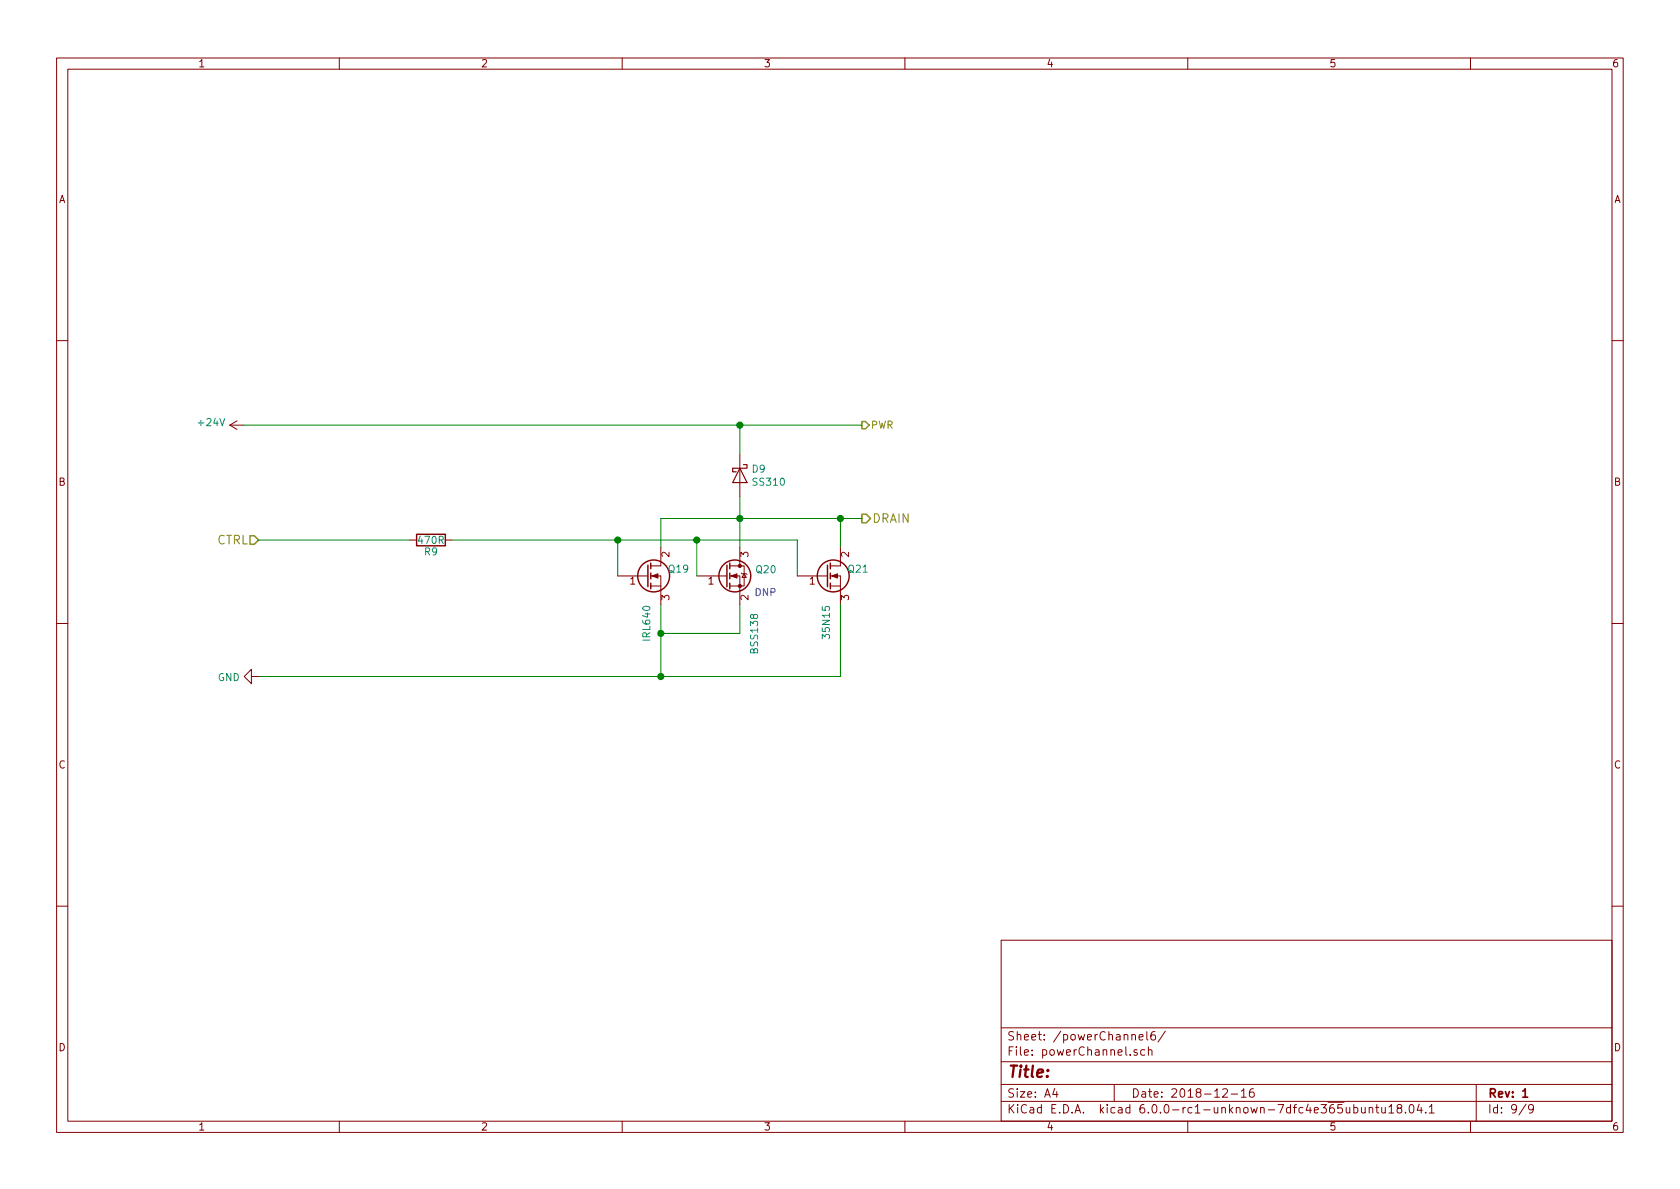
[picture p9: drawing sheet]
<svg xmlns="http://www.w3.org/2000/svg" width="297mm" height="210mm" viewBox="0 0 297 210" stroke-linecap="round" stroke-linejoin="round" font-family="sans-serif">
<g fill="none" stroke="#840000" stroke-width=".18">
<path d="M10 10.3h277v189.9h-277zM12 12.2h273v186.1h-273zM60 10.3v1.9M110 10.3v1.9M160 10.3v1.9M210 10.3v1.9M260 10.3v1.9M10 60.2h2M40.6 75.2l1.3 .7M40.6 75.2h2.6M41.9 74.4l-1.3 .8M285 60.2h2"/>
<path d="M72.4 95.5h1.3M78.7 95.5h1.3M116.8 96.8v3.3h-1.7M130.8 80.3v7.6M130.8 96.8v3.3M148.6 96.8v3.3h-1.8M10 110.3h2M44.4 119.6v-1.2l-1.2 1.2 1.2 1.3v-1.3h1.3M109.2 101.8h5.4M115.1 103.6h1.7M115.1 101.8h1.7v5.1M123.2 101.8h5.1"/>
<path d="M128.3 101.8h.2M129 101.8h1.8v5.1M129 100.1h1.8M130.8 100.1h.8v3.5h-2.6M131.1 101.3l.1 .2h.8l.1 .1M131.6 101.5l.4 .6h-.8zM141 101.8h5.3M146.8 103.6h1.8M146.8 101.8h1.8v5.1M285 110.3h2M10 160.2h2M177 166.3h108v32h-108z"/>
<path d="M285 160.2h2M60 198.3v1.9M110 198.3v1.9M160 198.3v1.9M177 194.8h108M177 191.8h108M177 187.8h108M177 181.8h108M186.5 192.5l-.4 1h1M186.8 193v1M197 191.8v3M201 185.7l-.3-.1-.2 .2 .1 .2 .4 .2v.3h-.5"/>
<path d="M201.4 183.4l.7-.1v-.3l-.5-.1-.2 .2 .1 .7h.6M202.4 185.7l-.4-.1-.3 .3 .1 .6 .2 .1 .4-.1M202.8 182.4v1.3l.2 .2M203 185.7l.3-.1 .3 .1 .1 .9M203 185.1v1.5M204.2 182.4a.59 .59 0 0 0-.7 .7v.5l.1 .2 .4 .1 .3-.1v-.5l-.1-.2-.4-.1-.3 .3M206 182.3l-1.3 2M210 198.3v1.9M216.2 192.7l.2-.2h.4l.2 .5-.9 1h.9M217.7 193.5h1.1M219.5 193l.4-.5v1.5M219.5 194h.8"/>
<path d="M221.6 192.5a.59 .59 0 0 0-.7 .7l.1 .7 .2 .1 .5-.1 .1-.5-.2-.2-.4-.1-.3 .3M238 195.8l.1 .9 .3 .1 .3-.1M238.7 195.8v1M239.4 195.9l.4-.1 .3 .3-.1 .6-.2 .1-.4-.1M239.4 195.3v1.5M240.7 195.8v.8a.39 .39 0 0 0 .7 .1M241.4 195.8v1M242.1 196l.2-.2 .3 .1 .1 .9M242.1 195.8v1M243.2 195.8h.6M243.4 195.3v1.3l.4 .2M244.3 195.8l.1 .9 .3 .1 .2-.1"/>
<path d="M244.9 195.8v1M245.6 195.8l.4-.5v1.5M245.6 196.8h.8M247.3 196l-.2-.2v-.3a.48 .48 0 0 1 .6-.1l.2 .2-.2 .3-.6 .1-.1 .3 .1 .4 .2 .1h.3l.3-.3v-.2l-.3-.3M248.5 196.7v.1M249.3 195.5l.3-.2a.94 .94 0 0 1 0 1.5 .82 .82 0 0 1-.3-1.3zM250.9 195.2l-.3 1.1h.9M251.3 195.8v1M252.1 196.7v.1M252.7 195.8l.4-.5v1.5M252.7 196.8h.9M260 198.3v1.9"/>
<path d="M261 191.8v6.5M269.8 195.2l-1.2 2M271.1 196l-.3 .3-.4-.1-.1-.2v-.4l.1-.2 .4-.1 .2 .2a1.19 1.19 0 0 1-.2 1.2l-.4 .1"/>
</g>
<path d="M269.2 193l.5-.5v1.5M269.2 194h.9" fill="none" stroke="#840000" stroke-width=".3"/>
<path d="M152.4 74.5h.6l.7 .7-.7 .6h-.6zM44.2 94.7h.8l.7 .8-.7 .8h-.8zM152.4 90.9h.8l.7 .8-.7 .8h-.8z" fill="none" stroke="#848400" stroke-width=".25"/>
<path d="M43.2 75.2h109.2M130.8 75.2v5.1M45.7 95.5h26.7M80 95.5h61v6.3M109.2 95.5v6.3M123.2 95.5v6.3M130.8 87.9v8.9M148.6 91.7v5.1M152.4 91.7h-35.6v5.1M116.8 106.9v12.7M130.8 106.9v5.1h-14M148.6 106.9v12.7h-102.9" fill="none" stroke="#008400" stroke-width=".18"/>
<g fill="#008400" stroke="#008400" stroke-width=".25">
<circle cx="116.8" cy="119.6" r=".51"/>
<circle cx="130.8" cy="91.7" r=".51"/>
<circle cx="116.8" cy="112" r=".51"/>
<circle cx="109.2" cy="95.5" r=".51"/>
<circle cx="123.2" cy="95.5" r=".51"/>
<circle cx="148.6" cy="91.7" r=".51"/>
<circle cx="130.8" cy="75.2" r=".51"/>
</g>
<g fill="none" stroke="#840000" stroke-width=".25">
<path d="M73.7 94.5h5v2h-5zM114.6 99.9v3.9M115.1 99.6v1M128.5 99.9v3.9M129 99.6v1M146.3 99.9v3.9M146.8 99.6v1M115.1 101.3v1.1M115.1 103.1v1M129 101.3v1.1M129 103.1v1M146.8 101.3v1.1"/>
<path d="M146.8 103.1v1"/>
<circle cx="115.6" cy="101.8" r="2.82"/>
<circle cx="129.9" cy="101.8" r="2.82"/>
<circle cx="147.3" cy="101.8" r="2.82"/>
</g>
<g fill="#840000" stroke="#840000" stroke-width=".18">
<path d="M115.3 101.8l1-.3v.7z"/>
<path d="M129.3 101.8l1-.3v.7z"/>
<path d="M147.1 101.8l1-.3v.7z"/>
<circle cx="130.8" cy="103.6" r=".28"/>
<circle cx="130.8" cy="100.1" r=".28"/>
</g>
<path d="M130.8 82.8l1.3 2.5h-2.6zM131.4 82.2h.7v.6h-2.6v.6h.7" fill="none" stroke="#840000" stroke-width=".2"/>
<text font-size="2.8" fill="#840000" x="178" y="190.5">Title:</text>
<g font-size="2.1" fill="#848400">
<text x="154.2" y="92.5">DRAIN</text>
<text x="38.3" y="96.3">CTRL</text>
</g>
<g font-size="2.1" fill="#840000">
<text x="178" y="184">Sheet: /powerChannel6/</text>
<text x="178" y="186.7">File: powerChannel.sch</text>
<text x="178" y="196.9">KiCad E.D.A. kicad 6.0.0-rc1-unknown-7dfc4e365ubuntu18.04.1</text>
<text x="178" y="194.1">Size: A4</text>
<text x="200" y="194.1">Date: 2018-12-16</text>
<text x="263" y="194.1">Rev: 1</text>
<text x="263" y="196.9">Id: 9/9</text>
</g>
<g font-size="1.8" fill="#840000">
<text x="35" y="11.9">1</text>
<text x="85" y="11.9">2</text>
<text x="135" y="11.9">3</text>
<text x="185" y="11.9">4</text>
<text x="235" y="11.9">5</text>
<text x="285" y="11.9">6</text>
<text x="10.4" y="35.9">A</text>
<text x="285.4" y="35.9">A</text>
<text x="10.4" y="85.9">B</text>
<text x="285.4" y="85.9">B</text>
<text x="118.4" y="98.5" transform="rotate(-90 118.4 98.5)">2</text>
<text x="132.3" y="98.5" transform="rotate(-90 132.3 98.5)">3</text>
<text x="150.1" y="98.5" transform="rotate(-90 150.1 98.5)">2</text>
<text x="111.4" y="103.4">1</text>
<text x="118.4" y="106.1" transform="rotate(-90 118.4 106.1)">3</text>
<text x="125.2" y="103.4">1</text>
<text x="132.3" y="106.1" transform="rotate(-90 132.3 106.1)">2</text>
<text x="143.2" y="103.4">1</text>
<text x="150.1" y="106.1" transform="rotate(-90 150.1 106.1)">3</text>
<text x="10.4" y="135.9">C</text>
<text x="285.4" y="135.9">C</text>
<text x="10.4" y="185.9">D</text>
<text x="285.4" y="185.9">D</text>
<text x="35" y="199.9">1</text>
<text x="85" y="199.9">2</text>
<text x="135" y="199.9">3</text>
<text x="185" y="199.9">4</text>
<text x="235" y="199.9">5</text>
<text x="285" y="199.9">6</text>
</g>
<g font-size="1.8" fill="#008484">
<text x="35.2" y="75.4">+24V</text>
<text x="133" y="83.6">D9</text>
<text x="133.3" y="85.9">SS310</text>
<text x="74.1" y="96.2">470R</text>
<text x="75.1" y="98.2">R9</text>
<text x="118.3" y="101.3">Q19</text>
<text x="133.8" y="101.4">Q20</text>
<text x="150" y="101.3">Q21</text>
<text x="115" y="113.2" transform="rotate(-90 115 113.2)">IRL640</text>
<text x="146.7" y="112.7" transform="rotate(-90 146.7 112.7)">35N15</text>
<text x="134" y="115.4" transform="rotate(-90 134 115.4)">BSS138</text>
<text x="38.5" y="120.4">GND</text>
</g>
<text font-size="1.8" fill="#848400" x="153.9" y="75.8">PWR</text>
<text font-size="1.8" fill="#0000c2" x="133.3" y="105.4">DNP</text>
</svg>
